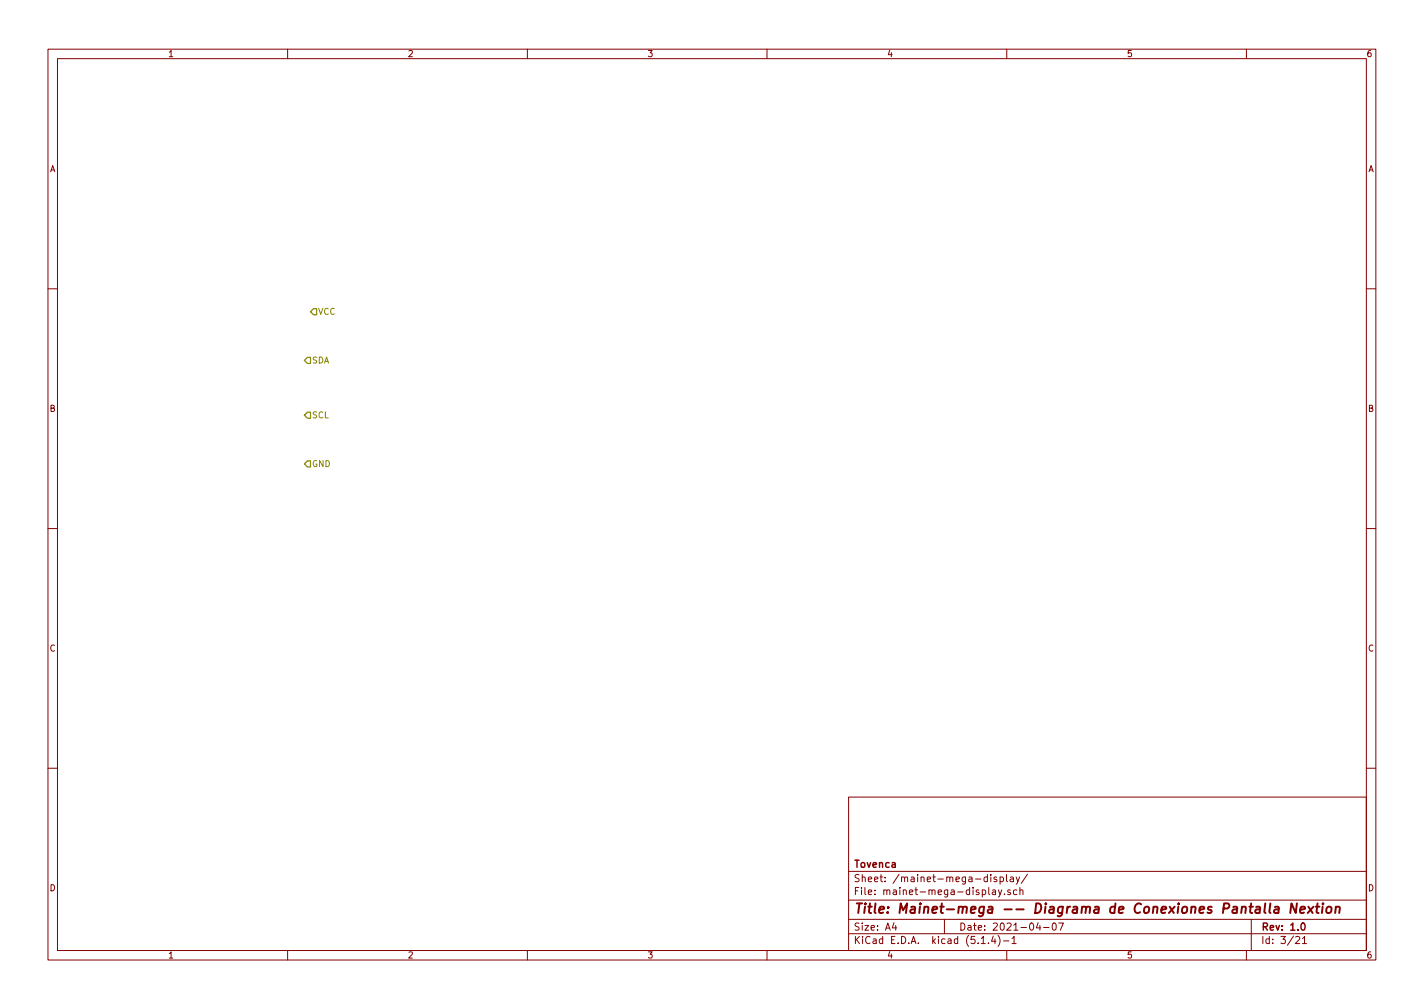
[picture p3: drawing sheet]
<svg xmlns="http://www.w3.org/2000/svg" width="297mm" height="210mm" viewBox="0 0 297 210" stroke-linecap="round" stroke-linejoin="round" font-family="sans-serif">
<g fill="none" stroke="#840000" stroke-width=".21">
<path d="M10 10.3h277v189.9h-277zM12 12.2h273v186.1h-273zM60 10.3v1.9M110 10.3v1.9M160 10.3v1.9M210 10.3v1.9M260 10.3v1.9M10 60.2h2M285 60.2h2M10 110.3h2M285 110.3h2M10 160.2h2"/>
<path d="M177 166.3h108v32h-108zM285 160.2h2M60 198.3v1.9M110 198.3v1.9M160 198.3v1.9M177 194.8h108M177 191.8h108M177 187.8h108M177 181.8h108M186.5 192.5l-.4 1h1M186.8 193v1M197 191.8v3"/>
<path d="M204.7 196.8h.8M206 183l-.5-.1-.2 .3v.6l.2 .1 .5-.1M206 182.4v1.5M206.2 196.7v.1M206.2 185.1v1.3l.3 .2M206.7 182.4v.2M206.7 182.9v1M207 185.7h.6l.1 .9M207.2 195.2l-.4 1.1h.9M207.5 195.8v1M207.7 186h-.5l-.2 .3 .2 .3 .5-.1M207.9 183l-.4-.1-.2 .2 .1 .3 .5 .1v.3h-.6"/>
<path d="M208.2 195.1a1.71 1.71 0 0 1 0 2.3M208.3 185.6l.3 1M208.6 183l.4-.1 .3 .3-.1 .6-.2 .1-.4-.1M208.6 182.9v1.5M209 185.6l-.5 1.4-.2 .1M209.3 196.3h1.2M209.5 186.5v.1M210 182.4v1.3l.2 .2M210 198.3v1.9M210.7 185.7l-.3-.1-.2 .2 .1 .2 .4 .2v.3h-.5M210.7 183h.6l.1 .9M211.1 195.8l.4-.5v1.5"/>
<path d="M211.1 196.8h.9M211.4 183.3l-.5 .1-.2 .2 .2 .3 .5-.1M212 182.9l.3 1M212.1 185.7l-.4-.1-.3 .3 .1 .6 .2 .1 .4-.1M212.7 182.9l-.5 1.4-.2 .1M212.8 185.7l.2-.1 .3 .1 .1 .9M212.8 185.1v1.5M214.3 182.3l-1.3 2M216.6 192.5l-.4 1h.9M216.9 193v1M217.7 193.5h1.1M219.6 192.7l.4-.2a.86 .86 0 0 1-.2 1.5l-.2-.1-.1-.4z"/>
<path d="M220.8 192.5h1l-.6 1.5M260 198.3v1.9M261 191.8v6.5M270.3 195.5l.5-.2 .3 .5-.9 1h.9M271.7 195.8l.4-.5v1.5M271.7 196.8h.8"/>
</g>
<path d="M271.5 192.7l.2-.2a.8 .8 0 0 1 .6 .8 .8 .8 0 0 1-.6 .7l-.3-.5z" fill="none" stroke="#840000" stroke-width=".3"/>
<g fill="none" stroke="#840000" stroke-width=".41">
<path d="M263.9 188.4l-.2 1.8 .3 .2M265 188.4l-.2 1.8 .2 .2M265.9 189.2h.8l-.1 1.2M266.8 189.6l-.7 .1a.4 .4 0 0 0-.4 .3 .4 .4 0 0 0 .3 .4l.7-.1M270.5 188.4l-.2 2-.9-2-.3 2M271.2 189.8l1-.2v-.4l-.6-.1-.3 .3-.1 .9h.8M272.9 189.1l.9 1.3M274 189.1l-1.2 1.3M274.5 189.1h.7M274.8 188.4l-.2 1.8 .1 .1 .4 .1M275.9 189.1l-.2 1.3M276 188.4l-.1 .2 .2-.1-.1-.1-.1 .2"/>
<path d="M276.8 189.3l.3-.2 .6 .2v.8l-.2 .2a.53 .53 0 0 1-.8 0zM278.6 189.3l.3-.2 .5 .1-.1 1.2M278.7 189.1l-.2 1.3"/>
</g>
<path d="M64.1 74.5h.7v1.3h-.7l-.6-.6zM65.4 64.4h.6v1.3h-.6l-.6-.7zM64.1 86h.7v1.2h-.7l-.6-.6zM64.1 96.1h.7v1.3h-.7l-.6-.6z" fill="none" stroke="#848400" stroke-width=".25"/>
<text font-size="2.8" fill="#840000" x="178" y="190.5">Title: Mainet-mega -- Diagrama de Conexiones Pantalla Nextion</text>
<g font-size="2.1" fill="#840000">
<text x="178" y="184">Sheet: /mainet-mega-display/</text>
<text x="178" y="181">Tovenca</text>
<text x="178" y="186.7">File: mainet-mega-display.sch</text>
<text x="178" y="196.9">KiCad E.D.A. kicad (5.1.4)-1</text>
<text x="178" y="194.1">Size: A4</text>
<text x="200" y="194.1">Date: 2021-04-07</text>
<text x="263" y="194.1">Rev: 1.0</text>
<text x="263" y="196.9">Id: 3/21</text>
</g>
<g font-size="1.8" fill="#840000">
<text x="35" y="11.9">1</text>
<text x="85" y="11.9">2</text>
<text x="135" y="11.9">3</text>
<text x="185" y="11.9">4</text>
<text x="235" y="11.9">5</text>
<text x="285" y="11.9">6</text>
<text x="10.4" y="35.9">A</text>
<text x="285.4" y="35.9">A</text>
<text x="10.4" y="85.9">B</text>
<text x="285.4" y="85.9">B</text>
<text x="10.4" y="135.9">C</text>
<text x="285.4" y="135.9">C</text>
<text x="10.4" y="185.9">D</text>
<text x="285.4" y="185.9">D</text>
<text x="35" y="199.9">1</text>
<text x="85" y="199.9">2</text>
<text x="135" y="199.9">3</text>
<text x="185" y="199.9">4</text>
<text x="235" y="199.9">5</text>
<text x="285" y="199.9">6</text>
</g>
<g font-size="1.8" fill="#848400">
<text x="66.3" y="65.7">VCC</text>
<text x="65" y="75.8">SDA</text>
<text x="65" y="87.2">SCL</text>
<text x="65" y="97.4">GND</text>
</g>
</svg>
